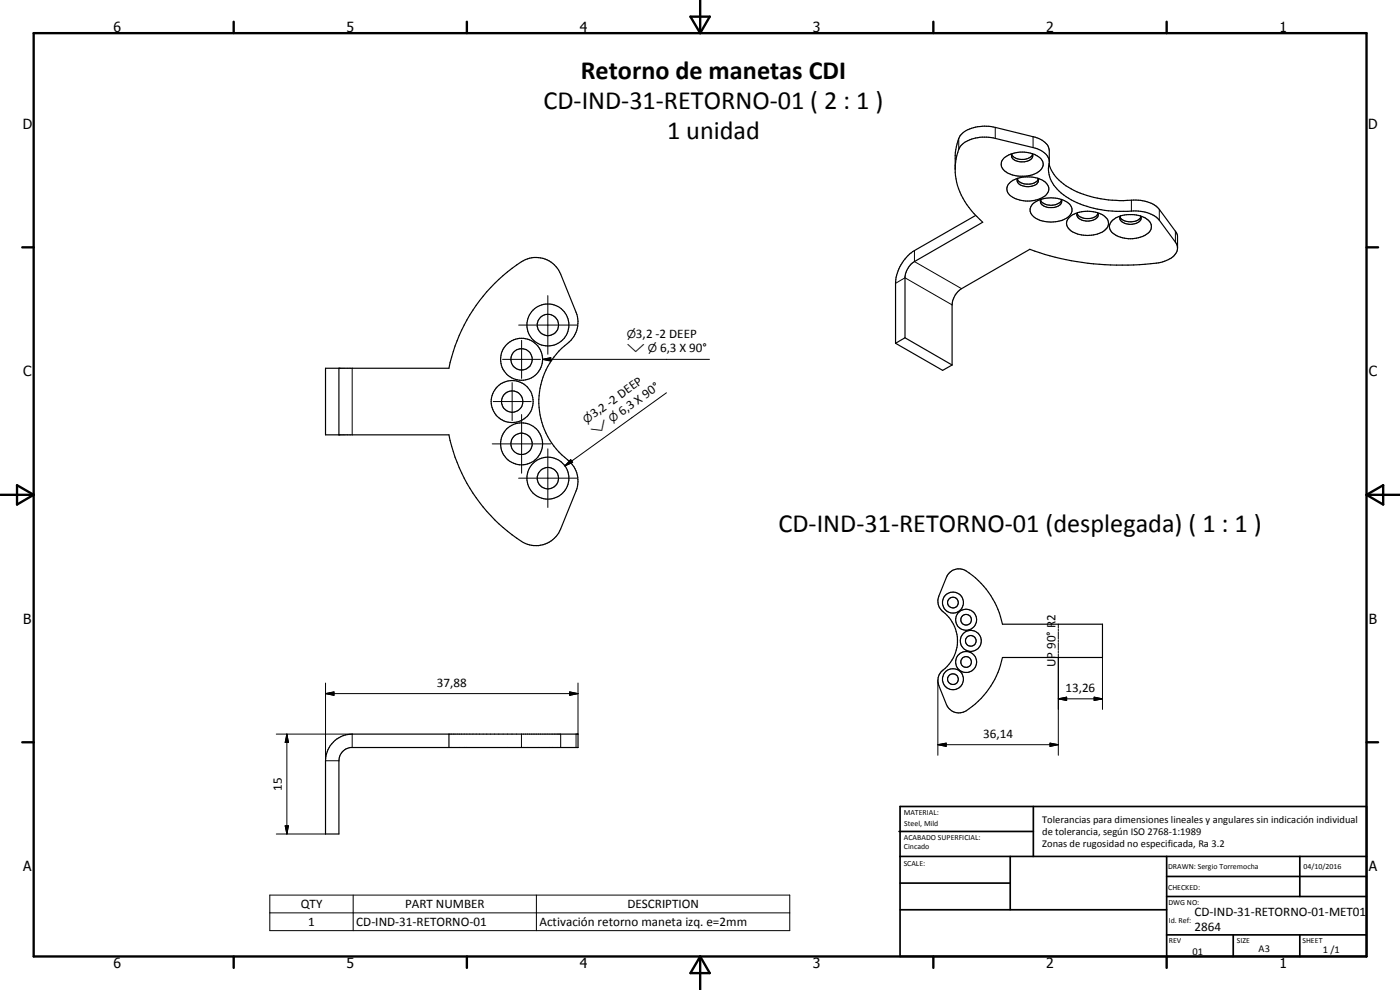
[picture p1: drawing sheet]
<svg xmlns="http://www.w3.org/2000/svg" width="420mm" height="297mm" viewBox="0 0 420 297" stroke-linecap="round" stroke-linejoin="round" font-family="sans-serif">
<g fill="none" stroke="#000" stroke-width=".35">
<path d="M301.2 47.5a8.8 8.8 0 0 1 11.4 .4 2.64 2.64 0 0 1-1.4 4 9.2 9.2 0 0 1-10-.9 2.4 2.4 0 0 1 0-3.5zM303.2 54.7a9.2 9.2 0 0 1 10.8 .3 2.55 2.55 0 0 1-1.1 4.2 8.9 8.9 0 0 1-10.3-1.1 2.46 2.46 0 0 1 .6-3.4zM303.6 46.4a4.1 4.1 0 0 0 6.3 0M303.8 46.1a1.47 1.47 0 0 0 1.2 2.2 4.7 4.7 0 0 0 4.4-.5l.5-.8-.2-.9M305.3 53.8a4 4 0 0 0 5.2 1.1l.6-.4 .5-.7M305.5 53.5a1.59 1.59 0 0 0 1.5 2.3 3.9 3.9 0 0 0 4.6-1.3l-.2-1M312.5 59.8a3.8 3.8 0 0 0-3.4 3.6 5.4 5.4 0 0 0 5.1 3.1 7.2 7.2 0 0 0 7.3-2.4 3.1 3.1 0 0 0-2.6-4.1l-.5-.2M312.5 59.8a9.8 9.8 0 0 1 5.9 0M312.5 59.8a1.38 1.38 0 0 0 .8 2 4.1 4.1 0 0 0 5.3-1.1l-.2-.9M314.8 49.1a13.5 13.5 0 0 0 8.4 8.5 37.1 37.1 0 0 0 17.7 2.4 9.6 9.6 0 0 1 7 2.8l5.3 7.3 .2 .7v3.7a4.8 4.8 0 0 1-3.9 3.9 54.4 54.4 0 0 1-16.2 1.1 76.7 76.7 0 0 1-24.2-4.7l-20.5 11.8a6.3 6.3 0 0 0-2.9 4.9v18M314.9 48.3a5.5 5.5 0 0 0-4.9-4l-11.3-2.8a11 11 0 0 0-10.3 2.2l-.5 .7a15.5 15.5 0 0 0-1.2 5.3M292.8 64.6l-18.4 10.6a12.5 12.5 0 0 0-5.6 9.8v18"/>
<path d="M312.3 60.1a4.1 4.1 0 0 0 6.3 0M323.2 64.1a4.2 4.2 0 0 0 6.2 .2l.1-.2M323.4 63.8a3.8 3.8 0 0 0-3.3 3.6 5 5 0 0 0 5.1 3.2 7.6 7.6 0 0 0 7.2-2.5 2.74 2.74 0 0 0-1.5-3.7l-1.6-.6M323.4 63.8a10.6 10.6 0 0 1 5.9 0M323.4 63.8a1.5 1.5 0 0 0 1.2 2.2 4.1 4.1 0 0 0 5-1.2l-.2-1M333.7 66.3a9 9 0 0 1 11.1 0 2.6 2.6 0 0 1-1.1 4.2 8.9 8.9 0 0 1-10.3-1.1 2.22 2.22 0 0 1 .3-3.1zM336.1 65.1a4.1 4.1 0 0 0 5.5 .9l.8-.9M336.3 64.8l-.1 .2M342.3 64.8a1.47 1.47 0 0 1-1.2 2.2 4.2 4.2 0 0 1-5-1.2l.1-.8M353.4 74.1l-.6-1.5-4.9-6.5a10.3 10.3 0 0 0-9.5-2.7 31 31 0 0 1-17.7-3.9 10.5 10.5 0 0 1-6-9l.2-1.8v-3.4a5.3 5.3 0 0 0-4.9-4.3l-11.3-2.8a11.2 11.2 0 0 0-10.3 2.2 12.1 12.1 0 0 0-1.7 6.3 23.2 23.2 0 0 0 1 9.9 24.3 24.3 0 0 0 7.2 10.1l-20.5 11.8a6.6 6.6 0 0 0-2.8 4.5v18.3M97.7 110.5h37a49.4 49.4 0 0 1 23-32.6 8 8 0 0 1 10.6 4.4l4.6 11.4a8.2 8.2 0 0 1-3.5 10.1 22 22 0 0 0 1.4 34.6 8 8 0 0 1 2.1 8.9l-4.6 11.4a8.2 8.2 0 0 1-13.2 2.8 49.9 49.9 0 0 1-20.4-31h-37zM101.7 110.5v20"/>
<path d="M268.8 103l14.1 8.1 2.8-1.6M271.6 101.3l14.1 8.2M271.6 101.3l-2.8 1.7M284.8 172a4.1 4.1 0 0 1 6.1 0 25.1 25.1 0 0 1 10 15.3h30v10h-30a24.6 24.6 0 0 1-11.8 16.4 4 4 0 0 1-5.1-2.3l-2.2-5.7a4.1 4.1 0 0 1 1.9-5.2 11.2 11.2 0 0 0-1.3-17.6l-.9-1.7v-1.4l2.5-6.6zM100.1 222.6a7.7 7.7 0 0 1 5.6-2.3h67.8v4h-68.3a4 4 0 0 0-3.5 4v21.9h-4v-21.9a8.2 8.2 0 0 1 2.4-5.7zM134.7 220.3v4"/>
<circle cx="164.4" cy="97.5" r="3.2"/>
<circle cx="164.4" cy="97.5" r="6.3"/>
<circle cx="156.5" cy="107.8" r="3.2"/>
<circle cx="156.5" cy="107.8" r="6.3"/>
<circle cx="153.7" cy="120.5" r="3.2"/>
<circle cx="153.7" cy="120.5" r="6.3"/>
<circle cx="156.5" cy="133.2" r="3.2"/>
<circle cx="156.5" cy="133.2" r="6.3"/>
<circle cx="164.4" cy="143.5" r="3.2"/>
<circle cx="164.4" cy="143.4" r="6.3"/>
<circle cx="286" cy="180.8" r="1.6"/>
<circle cx="286" cy="180.8" r="3.2"/>
<circle cx="289.9" cy="198.6" r="3.1"/>
<circle cx="290" cy="198.6" r="1.59"/>
<circle cx="290" cy="185.9" r="3.1"/>
<circle cx="290" cy="185.9" r="1.6"/>
<circle cx="291.3" cy="192.3" r="3.1"/>
<circle cx="291.4" cy="192.3" r="1.61"/>
<circle cx="286" cy="203.8" r="1.61"/>
<circle cx="286" cy="203.8" r="3.2"/>
</g>
<g fill="none" stroke="#000" stroke-width=".3">
<path d="M298.7 38.2v3.3M287.7 41.5v3.3M310 41v3.3M274.4 75.2v3.3l14.2 8.1M339.5 60.1v3.2M347.9 62.8v3.3M352.8 69.4v3.2M155.6 97.5h17.6M164.4 88.7v17.6M268.8 85l2.8-1.6 14.1 8.1M105.7 110.5v20M150.8 107.8h11.4"/>
<path d="M153.7 114.8v11.4M156.5 102.1v11.4M162.8 107.8l2.5-.5v1zM162.8 107.8h50.1M200 117.9l-30.5 21.9M147.7 133.2h17.6M148 120.5h11.4M156.5 124.4v17.6M164.4 134.7v17.6M171.3 137.9l.6 .8-2.4 1.1zM155.6 143.5h17.6M317.6 187.3v1.1"/>
<path d="M317.6 188.7v.5M317.6 189.5v2.2M317.6 192v.6M317.6 192.8v2.3M317.6 195.3v.6M317.6 196.2v30.4M330.9 197.3v15.6M97.7 208.1l2.5-.5v1zM97.7 204.9v23.4h4M97.7 208.1h75.8M171 207.6l2.5 .5-2.5 .5zM173.5 204.9v15.4"/>
<path d="M281.5 204.2v22.4M317.6 209.7l2.5-.5v1zM317.6 209.7h13.3M328.4 209.2l2.5 .5-2.5 .5zM82.9 220.3h22.8v4M86.1 220.3l.5 2.5h-1zM86.1 220.3v29.9M156.5 220.3v4M168.3 220.3v4M172.9 220.3v4M281.5 223.4l2.5-.4v.9zM281.5 223.4h36.1"/>
<path d="M315.1 223l2.5 .4-2.5 .5zM82.9 250.2h14.8M85.6 247.8h1l-.5 2.4zM81 268.6h156v10.6h-156zM81 273.9h156M106 268.6v10.6M161 268.6v10.6"/>
</g>
<g fill="none" stroke="#000" stroke-width=".71">
<path d="M10.1 9.9h400v277.1h-400zM70.1 6.5v3.4M140.1 6.5v3.4M207.2 5h5.8l-2.9 4.9zM210.1 0v9.9M280.1 6.5v3.4M350.1 6.5v3.4M6.7 74.2h3.4M410.1 74.2h3.5M.1 148.5h10M5.1 145.6l5 2.9-5 2.9zM410.1 148.5h10"/>
<path d="M410.1 148.5l5-2.9v5.8zM6.7 222.7h3.4M410.1 222.7h3.5M70.1 287v3.4M140.1 287v3.4M210.1 287v10M210.1 287l2.9 5h-5.8zM280.1 287v3.4M350.1 287v3.4"/>
</g>
<g fill="none" stroke="#000" stroke-width=".51">
<path d="M269.8 249.5h40.3M270.1 242h140v45h-140zM270.1 257h140M303.2 257v16M310.1 242v15M350.1 257v30M390.1 257v12M270.1 265h33.1M270.1 273h80M350.1 269h60M350.1 263h60M350.1 280.5h60"/>
<path d="M370.1 280.5v6.5M390.1 280.5v6.5"/>
</g>
<path d="M162.8 107.8l2.5-.5v1zM171.3 137.9l.6 .8-2.4 1.1zM97.7 208.1l2.5-.5v1zM171 207.6l2.5 .5-2.5 .5zM317.6 209.7l2.5-.5v1zM328.4 209.2l2.5 .5-2.5 .5zM86.1 220.3l.5 2.5h-1zM281.5 223.4l2.5-.4v.9zM315.1 223l2.5 .4-2.5 .5zM85.6 247.8h1l-.5 2.4z" fill="#000"/>
<g font-size="7.9">
<text x="174.3" y="23.8">Retorno de manetas CDI</text>
<text x="163.1" y="32.8">CD-IND-31-RETORNO-01 ( 2 : 1 )</text>
<text x="200.2" y="41.7">1 unidad</text>
<text x="233.6" y="159.6">CD-IND-31-RETORNO-01 (desplegada) ( 1 : 1 )</text>
</g>
<g font-size="4.2">
<text x="34" y="9.6">6</text>
<text x="104" y="9.6">5</text>
<text x="174" y="9.6">4</text>
<text x="244" y="9.6">3</text>
<text x="314" y="9.6">2</text>
<text x="384" y="9.6">1</text>
<text x="6.8" y="38.7">D</text>
<text x="410.6" y="38.7">D</text>
<text x="7" y="112.9">C</text>
<text x="410.8" y="112.9">C</text>
<text x="7" y="187.1">B</text>
<text x="410.8" y="187.1">B</text>
<text x="7" y="261.4">A</text>
<text x="410.8" y="261.4">A</text>
<text x="34" y="290.4">6</text>
<text x="104" y="290.4">5</text>
<text x="174" y="290.4">4</text>
<text x="244" y="290.4">3</text>
<text x="314" y="290.4">2</text>
<text x="384" y="290.4">1</text>
</g>
<g font-size="3.9">
<text x="190.9" y="101.3">3,2 -2 DEEP</text>
<text x="198.1" y="105.7">6,3 X 90°</text>
<text x="178.3" y="125.5" transform="rotate(-36 178.3 125.5)">3,2 -2 DEEP</text>
<text x="186.7" y="124.8" transform="rotate(-36 186.7 124.8)">6,3 X 90°</text>
<text x="316.8" y="186.4" transform="rotate(-90 316.8 186.4)">2</text>
<text x="316.8" y="200.2" transform="rotate(-90 316.8 200.2)">UP 90° R</text>
<text x="131.1" y="206">37,88</text>
<text x="319.8" y="207.6">13,26</text>
<text x="295.1" y="221.4">36,14</text>
<text x="84.6" y="237.3" transform="rotate(-90 84.6 237.3)">15</text>
<text x="90.3" y="272.5">QTY</text>
<text x="121.6" y="272.5">PART NUMBER</text>
<text x="188.3" y="272.5">DESCRIPTION</text>
<text x="358.5" y="275">CD-IND-31-RETORNO-01-MET01</text>
<text x="92.5" y="277.8">1</text>
<text x="106.9" y="277.8">CD-IND-31-RETORNO-01</text>
<text x="161.9" y="277.9">Activación retorno maneta izq. e=2mm</text>
<text x="358.5" y="279.4">2864</text>
</g>
<g font-size="3.3">
<text x="188.1" y="101.3">n</text>
<text x="188.1" y="105.7">w n</text>
<text x="176" y="127.2" transform="rotate(-36 176 127.2)">n</text>
<text x="178.6" y="130.7" transform="rotate(-36 178.6 130.7)">w</text>
<text x="183.7" y="127" transform="rotate(-36 183.7 127)">n</text>
</g>
<g font-size="3.1">
<text x="312.7" y="246.8">Tolerancias para dimensiones lineales y angulares sin indicación individual</text>
<text x="312.7" y="250.4">de tolerancia, según ISO 2768-1:1989</text>
<text x="312.7" y="254">Zonas de rugosidad no especificada, Ra 3.2</text>
<text x="357.9" y="286.4">01</text>
<text x="377.7" y="285.6">A3</text>
<text x="397" y="285.9">1 /1</text>
</g>
<g font-size="2.4">
<text x="271.2" y="244.4">MATERIAL:</text>
<text x="271.3" y="252">ACABADO SUPERFICIAL:</text>
<text x="271.4" y="247.9">Steel, Mild</text>
<text x="271.3" y="254.6">Cincado</text>
<text x="271.2" y="259.7">SCALE:</text>
<text x="350.6" y="260.8">DRAWN: Sergio Torremocha</text>
<text x="391.2" y="260.6">04/10/2016</text>
<text x="350.6" y="267">CHECKED:</text>
<text x="350.6" y="271.4">DWG NO:</text>
<text x="350.8" y="276.9">Id. Ref:</text>
<text x="350.8" y="282.8">REV</text>
<text x="371.2" y="282.9">SIZE</text>
<text x="390.9" y="282.9">SHEET</text>
</g>
</svg>
